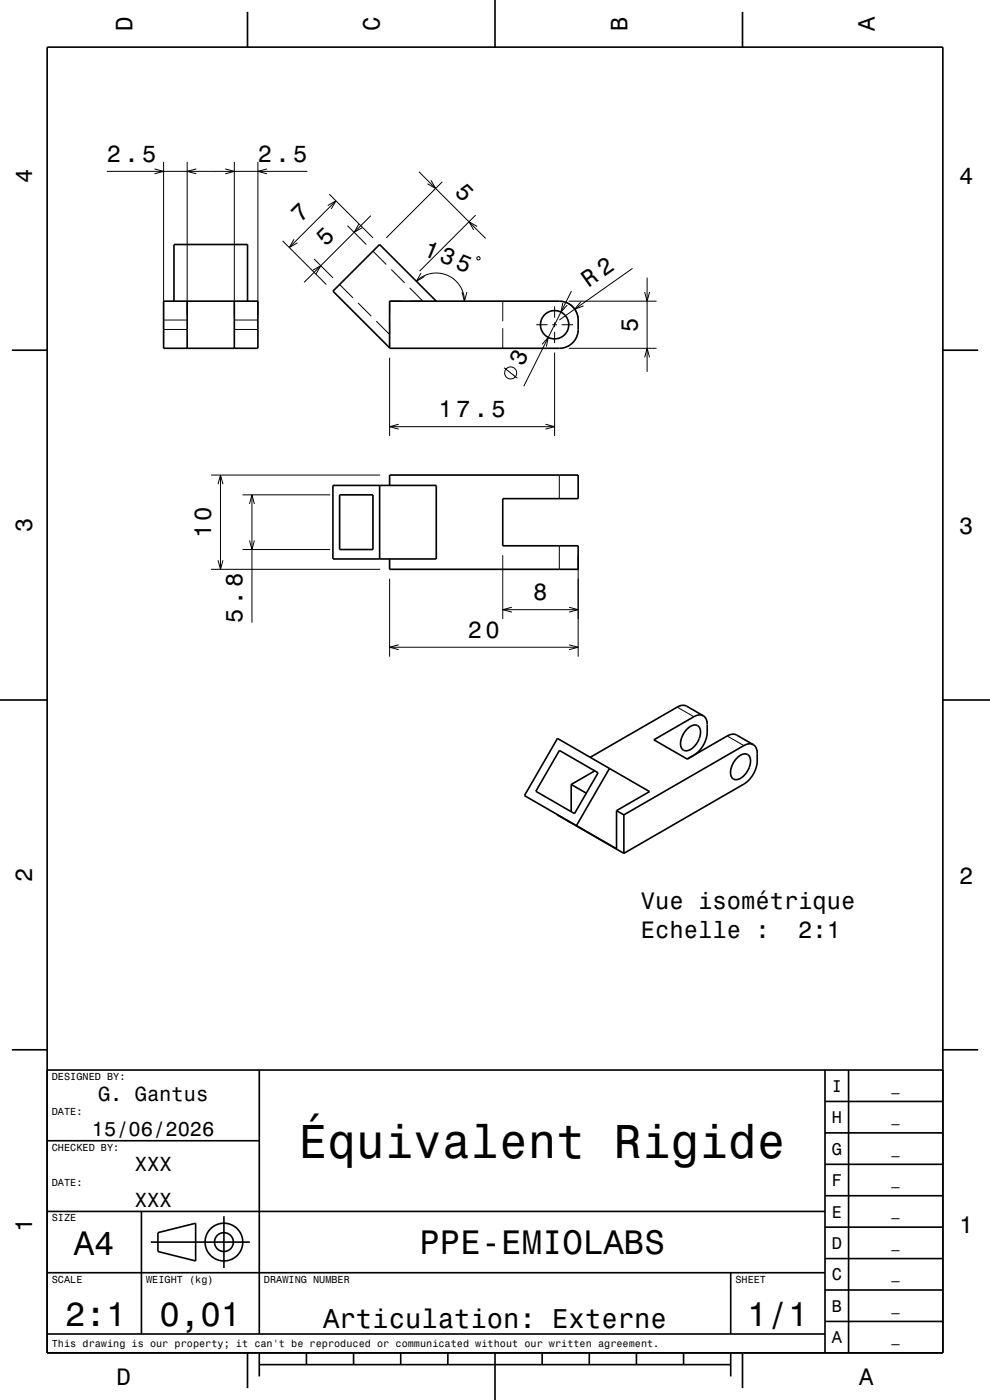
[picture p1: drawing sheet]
<svg xmlns="http://www.w3.org/2000/svg" width="210mm" height="297mm" viewBox="0 0 210 297" stroke-linecap="round" stroke-linejoin="round" font-family="sans-serif">
<g fill="none" stroke="#000" stroke-width=".21">
<path d="M22.7 36.4h42.5M32.8 35.8l1.9 .6-1.9 .5M34.7 34.4v32.5M39.7 34.4v32.5M41.6 35.8l-1.9 .6 1.9 .5M47.8 35.8l1.9 .6-1.9 .5M49.7 34.4v32.5M54.7 34.4v32.5M56.6 35.8l-1.9 .6 1.9 .5M88.9 36.4l14.1 14.2M91.4 38.2l1 1.8-1.7-1M93.8 38.6l-11.9 11.9"/>
<path d="M59.9 51.1l9.3 9.3M62.4 50.8l-1 1.7 1.7-1M66.3 57.4l1.7-1-1 1.7M66.6 54.9l4 4M69.5 43.6l1.8-1-1 1.7M69.8 41.2l9.3 9.3M71.3 42.6l-9.9 9.9M73.7 47.9l4 4M76.1 47.6l-1 1.7 1.7-1M78.7 45.8l-14.2 14.1M79.1 53.3l2.8 2.8M83 57.2l2.8 2.8"/>
<path d="M88.3 59.7a6 6 0 0 1 6.5-1.3 6 6 0 0 1 3.7 5.5M89.3 57.9l-1 1.8 1.8-1M100.9 45.6l-11.9 11.9M101.2 54.6l.5-.1 .2 .3-.1 .2-.5 .1zM101.2 48.1l-1.7-1 1 1.7M134.2 56.9l-15.6 11M137.3 58.9v20M34.7 67.9h5M34.7 69.9h5M49.7 67.9h5M49.7 69.9h5M72 60.4l2.9 2.8"/>
<path d="M75.9 64.2l2.9 2.9M79.8 68.1l2.8 2.9v-2.8M82.6 75.9v16.6M85.4 63.9h-2.8v2.8M86.9 61.1l2.8 2.8h-2.8M98 62l.5 1.9 .5-1.9M106.6 63.9v4.2M106.6 69.6v4.3M106.9 78l2.8 2.2M113.7 68.9h2.4M115 73.1l1.3-1.5-.4 1.9M117.1 68.9h1"/>
<path d="M117.6 65v2.4M117.6 68.4v1M117.6 70.4v2.4M117.6 74.8v17.7M119.1 68.9h2.4M119.4 64.2l-.4 2 1.3-1.5M120.6 64.4a4 4 0 0 1 2 3M120.6 73.9h18.7M120.6 63.9h18.7M121.2 61.7l-10.1 20.2M123.2 64.1l-1.3 1.5 1.9-.7M136.8 75.8l.5-1.9 .5 1.9"/>
<path d="M136.8 62l.5 1.9 .5-1.9M82.6 90.5h35M84.6 90l-2 .5 2 .5M115.7 90l1.9 .5-1.9 .5M44.8 100.8h35.8M46.3 118.8l.5 2 .5-2M46.3 102.7l.5-1.9 .5 1.9M46.8 100.8v20M51.4 116.6h18.6M51.4 105h18.6M52.9 106.9l.5-1.9 .6 1.9M52.9 114.6l.5 2 .6-2"/>
<path d="M53.4 105v27.1M106.6 117.8v13.5M118.6 100.8v5M118.6 115.8v5M122.6 117.8v21.5M44.8 120.8h35.8M82.6 122.8v16.5M82.6 137.3h40M84.6 136.8l-2 .5 2 .5M106.6 129.3h16M108.6 128.8l-2 .5 2 .6M120.7 136.8l1.9 .5-1.9 .5"/>
<path d="M120.7 128.8l1.9 .5-1.9 .6M143.7 150l3.5 2M154.3 156.1l3.5 2.1"/>
<circle cx="108.3" cy="79.1" r="1.28"/>
</g>
<g fill="none" stroke="#000" stroke-width=".35">
<path d="M10 10h190v277h-190zM52.5 2.5v7.5M105 0v10M157.5 2.5v7.5M2.5 74.3h7.5M34.7 63.9h20v10h-20zM36.9 63.9v-12h15.6v12M39.7 63.9v10M49.7 63.9v10M82.6 63.9h36a4 4 0 0 1 4 4v2a4 4 0 0 1-4 4h-36zM92.5 63.9l-12-12-9.9 9.9 12 12M200 74.3h7.5"/>
<path d="M70.6 103h21.9v15.6h-21.9zM72 105h7.1v11.6h-7.1zM80.5 103v15.6M82.6 103v-2.2h40v5h-16v10h16v5h-40v-2.2M0 148.5h10M118.3 156.7l19.5 11.2-7 4.1v8.1l-19.6-11.3zM118.7 159.2l8.2 4.7-5 8.7-8.2-4.7zM145.7 154.7a1.76 1.76 0 0 1 2.5-.5 3.7 3.7 0 0 1-1.1 4.3 1.58 1.58 0 0 1-2.5 .2 3.9 3.9 0 0 1 1.1-4zM149.2 151.8l-3.7-2.1-.6-.1-.6 .1-19.1 11M149.2 151.8l-.7-.1-1 .2-8.8 5 7.1 4.1 9.3-5.2 1 .1 3.7 2.1M149.2 151.8l.5 .5 .2 .6 .1 2.4a6.3 6.3 0 0 1-2.8 4.9M159.8 158l-.9-.2-1 .3-25.6 14.8"/>
<path d="M159.8 158l.5 .4 .2 .6 .1 2.4a6.3 6.3 0 0 1-2.8 4.9l-25.5 14.7M200 148.5h10M118.2 172.8l14.1 8.2M121.2 166.4v5.8M121.2 166.4l3.2 1.9M126.2 163.5l-5 2.9M129.3 163l-7 12.1M130.8 172l1.5 .9M132.3 172.9v8.1M156.3 160.8a1.76 1.76 0 0 1 2.6-.5 3.7 3.7 0 0 1-1.2 4.3 1.58 1.58 0 0 1-2.5 .3 3.9 3.9 0 0 1 1.1-4.1zM2.5 222.7h7.5M10 227h190"/>
<path d="M55 227v56M175 233.7h25M175 227v60M180 227v60M200 222.7h7.5M10 257h165M10 242h45M30 257v26M47.5 258v11M175 253.7h25M175 247h25M175 240.3h25"/>
<path d="M10 270h165M32 263.5h21M33.5 261.5l8-2v8l-8-2zM155 270v13M175 273.7h25M175 267h25M175 260.3h25M10 283h165M52.5 287v7.5M55 289.5h100M55 287v5M65 287v2.5"/>
<path d="M75 287v2.5M85 287v2.5M95 287v2.5M105 287v10M115 287v2.5M125 287v2.5M135 287v2.5M145 287v2.5M155 287v5M157.5 287v7.5M175 280.3h25"/>
<circle cx="117.6" cy="68.9" r="3"/>
<circle cx="47.5" cy="263.5" r="2"/>
<circle cx="47.5" cy="263.5" r="4"/>
</g>
<text font-size="10.1" x="63.4" y="245.7">Équivalent Rigide</text>
<g font-size="7.2">
<text x="15.7" y="266.3">A4</text>
<text x="89" y="266.1">PPE-EMIOLABS</text>
<text x="13.8" y="281.3">2:1</text>
<text x="33.8" y="281.3">0,01</text>
<text x="158.5" y="281.3">1/1</text>
</g>
<text font-size="5.8" x="68.6" y="281.6">Articulation: Externe</text>
<g font-size="5.1">
<text x="96.3" y="41" transform="rotate(45 96.3 41)">5</text>
<text x="63.8" y="47.2" transform="rotate(-45 63.8 47.2)">7</text>
<text x="69.1" y="52.5" transform="rotate(-45 69.1 52.5)">5</text>
<text x="124.8" y="61.1" transform="rotate(-35 124.8 61.1)">R 2</text>
</g>
<g font-size="5">
<text x="28.1" y="6.5" transform="rotate(-90 28.1 6.5)">D</text>
<text x="80.6" y="6.5" transform="rotate(-90 80.6 6.5)">C</text>
<text x="133.1" y="6.5" transform="rotate(-90 133.1 6.5)">B</text>
<text x="185.6" y="6.5" transform="rotate(-90 185.6 6.5)">A</text>
<text x="22.7" y="34.4">2.5</text>
<text x="54.7" y="34.4">2.5</text>
<text x="6.8" y="38.7" transform="rotate(-90 6.8 38.7)">4</text>
<text x="203.5" y="39">4</text>
<text x="89.6" y="54" transform="rotate(22 89.6 54)">135</text>
<text x="135.3" y="70.4" transform="rotate(-90 135.3 70.4)">5</text>
<text x="110.9" y="77.9" transform="rotate(-63 110.9 77.9)">3</text>
<text x="93" y="88.5">17.5</text>
<text x="6.8" y="112.9" transform="rotate(-90 6.8 112.9)">3</text>
<text x="203.5" y="113.2">3</text>
<text x="44.8" y="114.2" transform="rotate(-90 44.8 114.2)">10</text>
<text x="113.1" y="127.3">8</text>
<text x="51.4" y="132.1" transform="rotate(-90 51.4 132.1)">5.8</text>
<text x="99.3" y="135.3">20</text>
<text x="6.8" y="187.1" transform="rotate(-90 6.8 187.1)">2</text>
<text x="203.5" y="187.4">2</text>
<text x="135.9" y="192.9">Vue isométrique</text>
<text x="135.9" y="198.9">Echelle :</text>
<text x="169.3" y="198.9">2:1</text>
<text x="6.8" y="261.3" transform="rotate(-90 6.8 261.3)">1</text>
<text x="203.5" y="261.6">1</text>
<text x="24.7" y="293.8">D</text>
<text x="182.2" y="293.8">A</text>
</g>
<g font-size="4.3">
<text x="20.8" y="233.5">G. Gantus</text>
<text x="19.5" y="241">15/06/2026</text>
<text x="28.6" y="248.5">XXX</text>
<text x="28.6" y="256">XXX</text>
</g>
<g font-size="3.6">
<text x="176.4" y="231.6">I</text>
<text x="176.4" y="238.3">H</text>
<text x="176.4" y="245">G</text>
<text x="176.4" y="251.6">F</text>
<text x="176.4" y="258.3">E</text>
<text x="176.4" y="265">D</text>
<text x="176.4" y="271.6">C</text>
<text x="176.4" y="278.3">B</text>
<text x="176.4" y="285">A</text>
</g>
<g font-size="2.9">
<text x="189.1" y="231.4">_</text>
<text x="189.1" y="238">_</text>
<text x="189.1" y="244.7">_</text>
<text x="189.1" y="251.4">_</text>
<text x="189.1" y="258">_</text>
<text x="189.1" y="264.7">_</text>
<text x="189.1" y="271.4">_</text>
<text x="189.1" y="278">_</text>
<text x="189.1" y="284.7">_</text>
</g>
<g font-size="2.2">
<text x="11" y="229.1">DESIGNED BY:</text>
<text x="11" y="236.6">DATE:</text>
<text x="11" y="244.1">CHECKED BY:</text>
<text x="11" y="251.6">DATE:</text>
<text x="11" y="259.1">SIZE</text>
<text x="11" y="272.1">SCALE</text>
<text x="31" y="272.1">WEIGHT (kg)</text>
<text x="56" y="272.1">DRAWING NUMBER</text>
<text x="156" y="272.1">SHEET</text>
<text x="11" y="285.8">This drawing is our property; it can't be reproduced or communicated without our written agreement.</text>
</g>
</svg>
